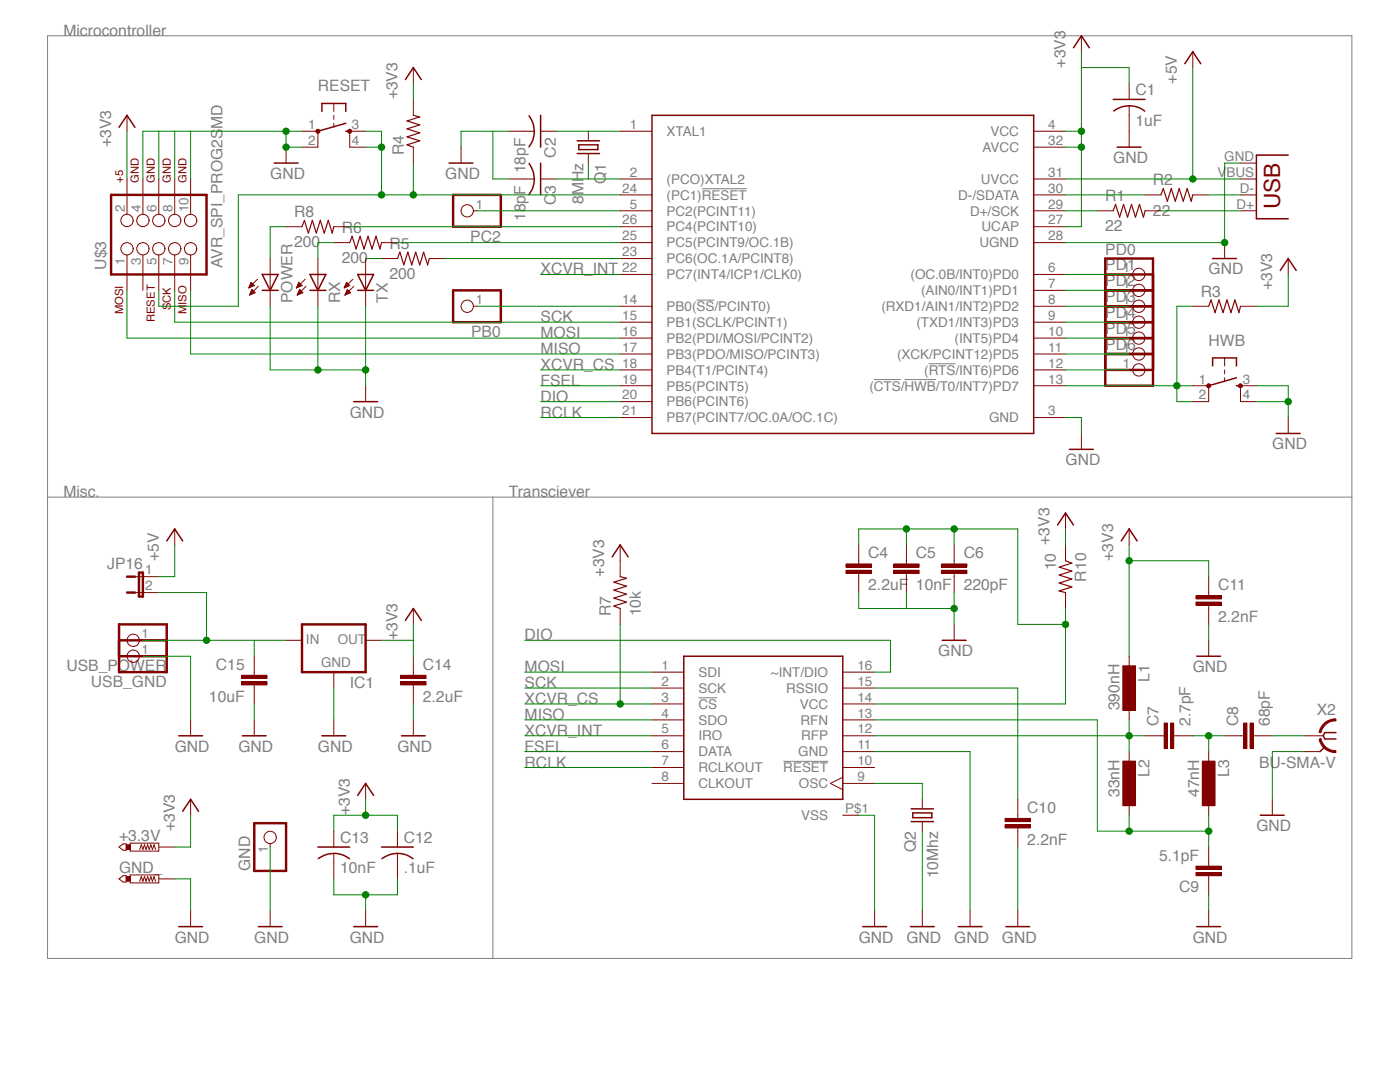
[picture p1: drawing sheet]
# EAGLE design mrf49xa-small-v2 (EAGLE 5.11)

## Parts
+3.3V  PTR1PAD1-13  [P1-13]
C1  1uF  C-USC0603  [C0603]
C2  18pF  C-USC0603  [C0603]
C3  18pF  C-USC0603  [C0603]
C4  2.2uF  C-EUC3216  [C3216]
C5  10nF  C-EUC0603  [C0603]
C6  220pF  C-EUC0603  [C0603]
C7  2.7pF  C-EUC0603  [C0603]
C8  68pF  C-EUC0603  [C0603]
C9  5.1pF  C-EUC0603  [C0603]
C10  2.2nF  C-EUC0603  [C0603]
C11  2.2nF  C-EUC0603  [C0603]
C12  .1uF  C-USC0603  [C0603]
C13  10nF  C-USC0805  [C0805]
C14  2.2uF  C-EUC3216  [C3216]
C15  10uF  C-EUC3216  [C3216]
GND  PINHD-1X1  [1X01]
GND_  PTR1PAD1-13  [P1-13]
HWB  TAC_SWITCHSMD  [TACTILE_SWITCH_SMD]
IC1  78MXXLSOT-89  [SOT89-BCE]
JP16  JUMPER-2PTH  [1X02]
L1  390nH  L-EU0603  [R0603]
L2  33nH  L-EU0603  [R0603]
L3  47nH  L-EU0603  [R0603]
PB0  PINHD-1X1  [1X01]
PC2  PINHD-1X1  [1X01]
PD0  PINHD-1X1  [1X01]
PD1  PINHD-1X1  [1X01]
PD2  PINHD-1X1  [1X01]
PD3  PINHD-1X1  [1X01]
PD4  PINHD-1X1  [1X01]
PD5  PINHD-1X1  [1X01]
PD6  PINHD-1X1  [1X01]
POWER  LED1206  [LED-1206]
Q1  8MHz  CRYSTALCTS406  [CTS406]
Q2  10Mhz  CRYSTALCTS406  [CTS406]
R1  22  R-US_R0603  [R0603]
R2  22  R-US_R0603  [R0603]
R3  R-US_R0603  [R0603]
R4  R-US_R0603  [R0603]
R5  200  R-US_R0603  [R0603]
R6  200  R-US_R0603  [R0603]
R7  10k  R-US_R0603  [R0603]
R8  200  R-US_R0603  [R0603]
R10  10  R-US_R0603  [R0603]
RESET  TAC_SWITCHSMD  [TACTILE_SWITCH_SMD]
RX  LED1206  [LED-1206]
TX  LED1206  [LED-1206]
U$1  AT90USB2  [TQFP32-08]
U$2  MRF49XA  [TSSOP16]
U$3  AVR_SPI_PROG2SMD  [2X5-SHROUDED_SMD]
USB_GND  PINHD-1X1  [1X01]
USB_POWER  PINHD-1X1  [1X01]
X1  USBSMD  [USB-MINIB]
X2  BU-SMA-V  [BU-SMA-V]

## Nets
5V: C15.1 IC1.E(IN) JP16.2 USB_POWER.1
+3V3: +3.3V.TP C1.1 C11.1 C12.1 C13.1 C14.1 IC1.B(OUT) L1.2 R3.2 R4.2 R7.2 R10.1 U$1.4(VCC) U$1.27(UCAP) U$1.32(AVCC) U$3.2
+5V: JP16.1 U$1.31(UVCC) X1.VBUS
AMPCTRL: R6.2 U$1.25(PC5(PCINT9/OC.1B))
DIO: U$1.20(PB6(PCINT6)) U$2.16(~INT/DIO)
FSEL: U$1.19(PB5(PCINT5)) U$2.6(DATA)
GND: C1.2 C2.2 C3.2 C4.2 C5.2 C6.2 C9.1 C10.2 C11.2 C12.2 C13.2 C14.2 C15.2 GND.1 GND_.TP HWB.3 HWB.4 IC1.C(GND) POWER.C Q2.3 RESET.1 RESET.2 RX.C TX.C U$1.3(GND) U$1.28(UGND) U$2.11(GND) U$2.P$1(VSS) U$3.4 U$3.6 U$3.8 U$3.10 USB_GND.1 X1.GND X2.2(GND)
MISO: U$1.17(PB3(PDO/MISO/PCINT3)) U$2.4(SDO) U$3.9
MOSI: U$1.16(PB2(PDI/MOSI/PCINT2)) U$2.1(SDI) U$3.1
N$1: C8.2 X2.1
N$2: R1.1 U$1.29(D+/SCK)
N$3: R2.1 U$1.30(D-/SDATA)
N$4: R1.2 X1.D+
N$5: R2.2 X1.D-
N$6: R4.1 RESET.3 RESET.4 U$1.24((PC1)!RESET) U$3.5
N$7: C2.1 Q1.1 U$1.1(XTAL1)
N$8: C3.1 Q1.3 U$1.2((PCO)XTAL2)
N$9: PD3.1 U$1.9((TXD1/INT3)PD3)
N$10: R8.2 U$1.26(PC4(PCINT10))
N$11: R5.1 TX.A
N$12: R6.1 RX.A
N$13: POWER.A R8.1
N$14: PD2.1 U$1.8((RXD1/AIN1/INT2)PD2)
N$15: PB0.1 U$1.14(PB0(!SS!/PCINT0))
N$16: PD0.1 U$1.6((OC.0B/INT0)PD0)
N$17: HWB.1 HWB.2 R3.1 U$1.13((!CTS!/!HWB!/T0/INT7)PD7)
N$18: PD1.1 U$1.7((AIN0/INT1)PD1)
N$19: PD4.1 U$1.10((INT5)PD4)
N$20: Q2.1 U$2.9(OSC)
N$21: C9.2 L2.1 L3.1 U$2.13(RFN)
N$22: C7.1 L1.1 L2.2 U$2.12(RFP)
N$23: C7.2 C8.1 L3.2
N$25: C4.1 C5.1 C6.1 R10.2 U$2.14(VCC)
N$26: PD5.1 U$1.11((XCK/PCINT12)PD5)
N$27: PD6.1 U$1.12((!RTS!/INT6)PD6)
PC2: PC2.1 U$1.5(PC2(PCINT11))
RCLK: U$1.21(PB7(PCINT7/OC.0A/OC.1C)) U$2.7(RCLKOUT)
RSSIO: C10.1 U$2.15(RSSIO)
SCK: U$1.15(PB1(SCLK/PCINT1)) U$2.2(SCK) U$3.7
SWITCH1: R5.2 U$1.23(PC6(OC.1A/PCINT8))
XCVR_CS: R7.1 U$1.18(PB4(T1/PCINT4)) U$2.3(!CS)
XCVR_INT: U$1.22(PC7(INT4/ICP1/CLK0)) U$2.5(IRO)
Unconnected: U$2.8(CLKOUT) U$2.10(!RESET) U$3.3

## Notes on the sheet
- Microcontroller
- Misc. | Transciever

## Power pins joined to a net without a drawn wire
GND: X2.3(GND) X2.4(GND) X2.5(GND)
